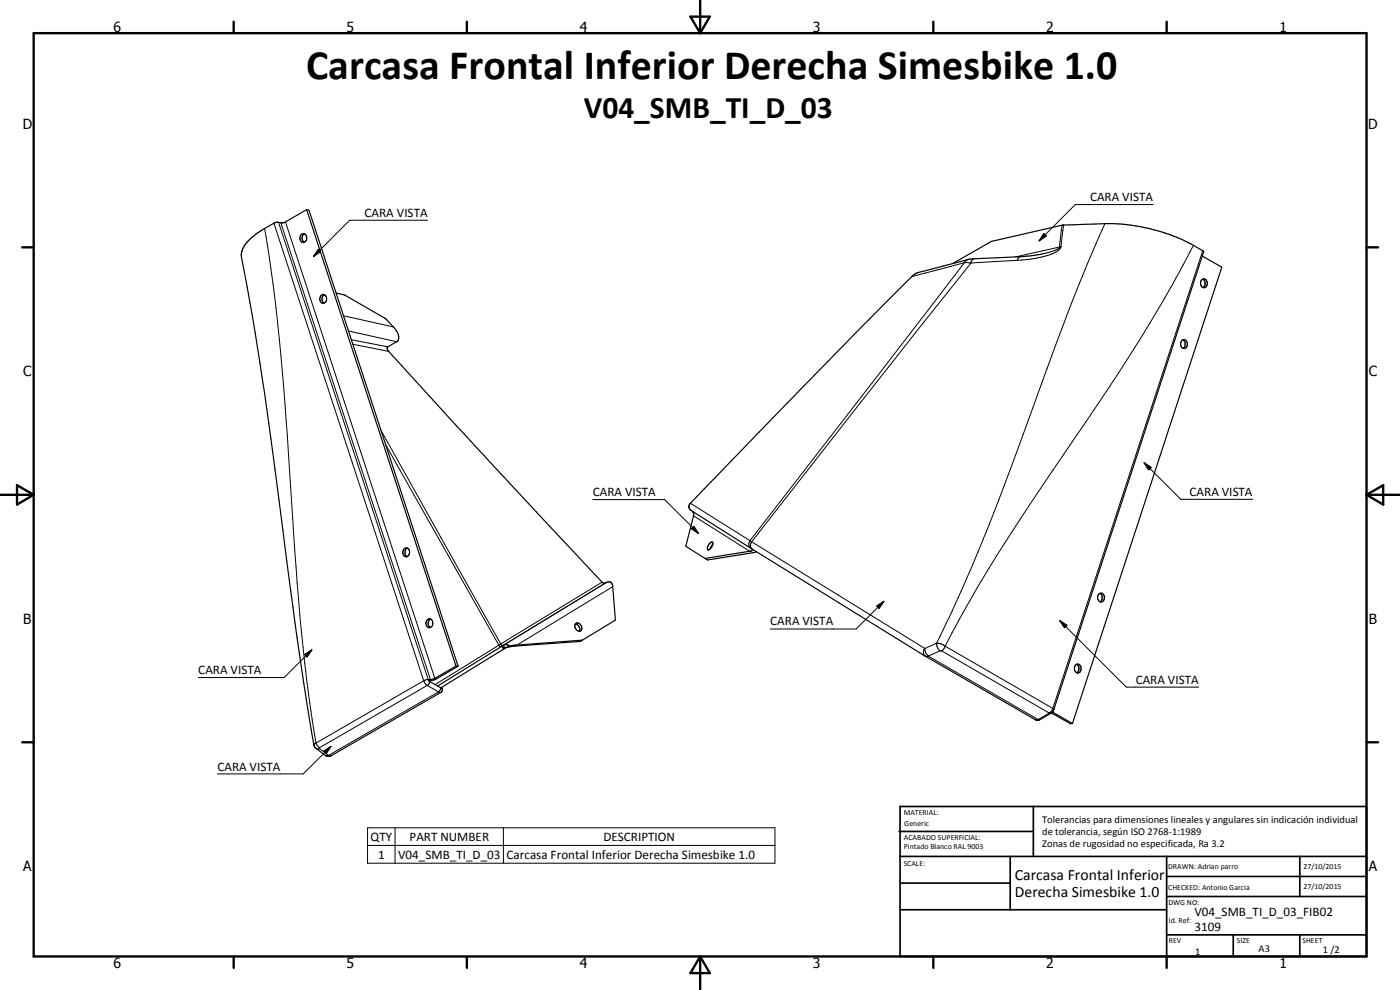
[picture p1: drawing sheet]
<svg xmlns="http://www.w3.org/2000/svg" width="420mm" height="297mm" viewBox="0 0 420 297" stroke-linecap="round" stroke-linejoin="round" font-family="sans-serif">
<g fill="none" stroke="#000" stroke-width=".35">
<path d="M90.4 70.4a1.05 1.05 0 0 1 1.3 0 1.05 1.05 0 0 1 .3 1.3 1.06 1.06 0 0 1-1.3 1 1.06 1.06 0 0 1-.7-1.5zM91.4 70.1a1.54 1.54 0 0 0-.1 2.6M92 62.9l-6.3 3.7a3.3 3.3 0 0 1-2.7 .1l-3.6 1.9a14.6 14.6 0 0 0-6.7 6.5l-.2 2.1a924.7 924.7 0 0 1 10 63.6 1759.6 1759.6 0 0 0 11.7 82.6l.5 1 2.9 2.2 .7 .3h.9l33.2-19.2M92 62.9l.7 .2 44.8 136.8M92 62.9l44.9 137M286 79l11.5-6.6 21.3-4.8 2-.1a101 101 0 0 1 18.4 0 54.9 54.9 0 0 1 19 6.1l2.8 1.6 .2 .4-44.9 137.3-.5 .8M313 76.1l-5.9 .9-15.8 .7-15.7 4-1.3 .7-17.4 17.4-49.7 51.2a1.27 1.27 0 0 0 .2 2.2l18.4 11.6M360.8 76.8l5.9 3.4-44.9 136.9M96.3 88.7a1 1 0 0 1 1.3-.2 1 1 0 0 1 .4 1.2 1.09 1.09 0 0 1-1.2 1.3 1.09 1.09 0 0 1-.8-1.6zM97.4 88.4a1.49 1.49 0 0 0-.1 2.5M100.9 87.9l2.6 .6 11.9 6.9 2.7 2.7a3.8 3.8 0 0 1 1.4 3.9l-.3 .4-2.8 1.7a.91 .91 0 0 0 .3 1.4l36.4 39.6 27.7 29.7 .5 .2a1.76 1.76 0 0 1 2.2-.1l.4 1.1 .8 10.1-9.9 6M361 83.7a1.27 1.27 0 0 1 1.3 1.3 1.27 1.27 0 0 1-1.3 1.3"/>
<path d="M361 83.7a1.48 1.48 0 0 1 0 2.6M361 83.7a1.52 1.52 0 0 0 0 2.6M355 102a1.48 1.48 0 0 1 0 2.5M355 102a1.48 1.48 0 0 0 0 2.5M355 102a1.27 1.27 0 0 1 1.4 1.2 1.27 1.27 0 0 1-1.4 1.3M207.8 153.4l.4 1.2-2.4 9.3 5.8 3.7M121.2 164.7a1.02 1.02 0 0 1 1.3-.1 1.02 1.02 0 0 1 .4 1.1 1.08 1.08 0 0 1-1.2 1.3 1.08 1.08 0 0 1-.8-1.6zM122.3 164.5a1.48 1.48 0 0 0-.1 2.5M212.8 163.2l.7-.5a.66 .66 0 0 1 .5 .5 .66 .66 0 0 1-.3 .7 1.21 1.21 0 0 1-1.3 1l-.1-.7zM213.9 163.4l-.8 1.3M225.8 164.8v.3l-.6 .3-13.6 2.2M225.8 164.8l25.9 16a1146.4 1146.4 0 0 0 59.2 35.2l1.2-.1 3.4-2"/>
<path d="M227 165.5l-14.7 2.5-.7-.4M329.7 178.3a1.13 1.13 0 0 1 1.5 0 1.13 1.13 0 0 1 .2 1.5 1.07 1.07 0 0 1-1.5 .7 1.07 1.07 0 0 1-.5-1.5zM330.1 178.1a1.51 1.51 0 0 1 0 2.5M128.2 186a1 1 0 0 1 1.3-.2 1 1 0 0 1 .4 1.2 1.09 1.09 0 0 1-1.2 1.3 1.09 1.09 0 0 1-.8-1.6zM129.2 185.8a1.44 1.44 0 0 0-.1 2.5M136.9 199.9h.6M136.9 199.9l-6.6 3.7-1 .3h-.8l.4 .6 3.4 1.9a.7 .7 0 0 1 .5 .6 .7 .7 0 0 1-.4 .7M137.5 199.9l-6.4 3.7-2.3 .7M151 193.6l.7-.2 1.1 .4M151 193.6l.5 .9M151 193.6l-19.7 12.2M151.5 194.5l-19.2 11.9"/>
<path d="M151.8 194.4l-.3 .1M152.8 193.8l-1 .6M172.7 187.2a1.62 1.62 0 0 1 1.2 2.2M172.8 187.1a1.33 1.33 0 0 1 1.6 .6 1.33 1.33 0 0 1-.4 1.7 1.51 1.51 0 0 1-1.2-2.3zM174.8 192.1l-.6 .3-19.7 1.4-2.7 .6M174.8 192.1l-22 1.7M322.7 199.6a1.07 1.07 0 0 1 1.4-.1 1.07 1.07 0 0 1 .3 1.4 .98 .98 0 0 1-1 1 .98 .98 0 0 1-.9-1.1zM323.1 199.3a1.49 1.49 0 0 1 .1 2.5M132.4 207.7h.1M315.5 213.9l5.7 3.2h.6M315.8 213.7l6 3.4M315.8 213.7l-.3 .2"/>
</g>
<g fill="none" stroke="#000" stroke-width=".3">
<path d="M79.4 68.6a585.5 585.5 0 0 1 7.2 67.4l1.9 29.2a594.1 594.1 0 0 0 5.2 50.6l1.2 7.1M82.2 67l45 137.3M83.6 66.7l44.9 137.2-1.3 .4M84.3 66.8l44.9 137.1M85.7 66.6l44.8 136.9M95.5 74.8l.7 .7-2.1 1.4zM128.3 66.1h-23.4l-10.8 10.8M289.4 78.8l-64.3 83.4M289.4 78.8l-15.8 4.2M289.4 78.8l2 .1M290.3 77.9l-.9 .9M291.4 78.9l-33.1 41.7-32.7 42"/>
<path d="M292.3 77.6l-.6 .5-.3 .8M305.3 78.1l-13.9 .8M306.2 77l-.6 .4-.3 .7M313.3 70.1l.7 .7-2.1 1.5zM318 74.1l-13.3 3M318 74.1l-.1 .2a9.1 9.1 0 0 1-4.9 1.8M318.4 74a3.6 3.6 0 0 1-2.7 2.2l-2.1 .7a36.2 36.2 0 0 1-8.3 1.2M318.4 74l-.4 .1M318.8 67.6l-.8 6.5M319.2 67.5l-.8 6.5M331.6 67.1l-8.4 19.8-9 23.7a1342.8 1342.8 0 0 1-19.1 51.1 451.4 451.4 0 0 1-14 31.3M346.1 61.4h-23.4l-10.8 10.9"/>
<path d="M358.2 73.6a451.7 451.7 0 0 1-32.3 52.9 747.1 747.1 0 0 0-34.8 53.6l-7.4 13.8M361 75.2l-45 137.4M103.1 94.7l15 3.4M104.6 99.3l14.4 3.2M105.4 101.9l11 2.2M105.9 103.3l10.8 2.2M114.3 129.1l36 64.1M115.8 133.5l33.9 60.1M343.4 138.9l2.1 1.4-.7 .7zM343.4 138.9l11 10.9h21.6M177.9 149.9h21.6l10.1 10.2M207.2 151l17.9 11.2"/>
<path d="M208.1 154.8l16.9 10.6M208.2 157.9l1.4 2.2-2.1-1.4zM180.7 174.7l-30.4 18.5M181.9 174.8l-30.9 18.8-.3 .1-.4-.5M183.9 176l-28.8 17.5M225.1 162.2a1.63 1.63 0 0 0 .3 2.3M225.1 162.2l.5 .4M225.6 162.6l52 32M225.6 162.6a1.5 1.5 0 0 0 .2 2.2M91.5 196.4l2.1-1.4-1.5 2.1zM93.6 195l-8.3 8.3h-25.8M149.7 193.6l.4 .4 .5-.1 .5 .9"/>
<path d="M149.7 193.6l-19.1 11.8M150.3 193.2l-.6 .4M150.8 193.8l.5 .8M263.1 181.9l2.1-1.5-1.4 2.1zM265.2 180.4l-8.2 8.3h-25.8M277.6 194.6l.3 1.4 .7 .8M277.6 194.6a1.64 1.64 0 0 0 .1 2.3M278.6 196.8l-.9 .1M278.6 196.8l33 19.1M281.1 193l1.1 .1 1.5 .8M281.1 193l-3.5 1.6M281.1 193a2.77 2.77 0 0 0 1 2.3"/>
<path d="M282.1 195.3l-3.5 1.5M282.1 195.3h.5M282.6 195.3l32.3 18.7M283.7 193.9l32.3 18.7M283.7 193.9l-1.1 1.4M318 186.2l2.2 1.4-.7 .7zM318 186.2l20 20h21.7M127.2 204.3l.4 .8 .6 .6M127.2 204.3l-32.3 18.6M128.2 205.7l3.4 1.9M128.2 205.7l-32.3 18.6M128.9 204.5l-.1 .6-.6 .6"/>
<path d="M131.6 207.6l.8 .1M131.6 207.6l-33 19.1M132.3 206.4l-.3 .8-.4 .4M311.6 215.9h.5M311.6 215.9h-.9M314.9 214h.5M314.9 214l-3.3 1.9M316 212.6l.3 .3M316 212.6l-1.1 1.4M94.3 223.3h-.1M94.9 222.9l-.7 .5M94.9 222.9l.4 .9 .6 .5"/>
<path d="M94.9 224.6l.3 .1 .7-.1M95.9 224.6l2.7 2.1M95.9 224.3v.3M97.2 225.3l2.1-1.4-1.4 2.2zM97.6 226.6l.3 .2 .7-.1M98.6 226.7h.8M99.3 223.9l-8.3 8.3h-25.8M110.3 248.4h122.3v10.6h-122.3zM110.3 253.7h122.3M118.6 248.4v10.6M151.1 248.4v10.6"/>
</g>
<circle cx="132.6" cy="206.4" r=".18" fill="#000"/>
<g fill="none" stroke="#000" stroke-width=".71">
<path d="M10.1 9.9h400v277.1h-400zM70.1 6.5v3.4M140.1 6.5v3.4M207.2 5h5.8l-2.9 4.9zM210.1 0v9.9M280.1 6.5v3.4M350.1 6.5v3.4M6.7 74.2h3.4M410.1 74.2h3.5M.1 148.5h10M5.1 145.6l5 2.9-5 2.9zM410.1 148.5h10"/>
<path d="M410.1 148.5l5-2.9v5.8zM6.7 222.7h3.4M410.1 222.7h3.5M70.1 287v3.4M140.1 287v3.4M210.1 287v10M210.1 287l2.9 5h-5.8zM280.1 287v3.4M350.1 287v3.4"/>
</g>
<g fill="none" stroke="#000" stroke-width=".51">
<path d="M269.8 249.5h40.3M270.1 242h140v45h-140zM270.1 257h140M303.2 257v16M310.1 242v15M350.1 257v30M390.1 257v12M270.1 265h33.1M270.1 273h80M350.1 269h60M350.1 263h60M350.1 280.5h60"/>
<path d="M370.1 280.5v6.5M390.1 280.5v6.5"/>
</g>
<path d="M95.5 74.8l.7 .7-2.1 1.4zM313.3 70.1l.7 .7-2.1 1.5zM208.2 157.9l1.4 2.2-2.1-1.4zM343.4 138.9l2.1 1.4-.7 .7zM91.5 196.4l2.1-1.4-1.5 2.1zM263.1 181.9l2.1-1.5-1.4 2.1zM318 186.2l2.2 1.4-.7 .7zM97.2 225.3l2.1-1.4-1.4 2.2z" fill="#000"/>
<text font-size="12.6" x="91.9" y="23.6">Carcasa Frontal Inferior Derecha Simesbike 1.0</text>
<text font-size="9.4" x="175.2" y="35.3">V04_SMB_TI_D_03</text>
<g font-size="4.7">
<text x="304.6" y="263.9">Carcasa Frontal Inferior</text>
<text x="304.6" y="269.3">Derecha Simesbike 1.0</text>
</g>
<g font-size="4.2">
<text x="34" y="9.6">6</text>
<text x="104" y="9.6">5</text>
<text x="174" y="9.6">4</text>
<text x="244" y="9.6">3</text>
<text x="314" y="9.6">2</text>
<text x="384" y="9.6">1</text>
<text x="6.8" y="38.7">D</text>
<text x="410.6" y="38.7">D</text>
<text x="7" y="112.9">C</text>
<text x="410.8" y="112.9">C</text>
<text x="7" y="187.1">B</text>
<text x="410.8" y="187.1">B</text>
<text x="7" y="261.4">A</text>
<text x="410.8" y="261.4">A</text>
<text x="34" y="290.4">6</text>
<text x="104" y="290.4">5</text>
<text x="174" y="290.4">4</text>
<text x="244" y="290.4">3</text>
<text x="314" y="290.4">2</text>
<text x="384" y="290.4">1</text>
</g>
<g font-size="3.9">
<text x="109.4" y="65.1">CARA VISTA</text>
<text x="327.1" y="60.4">CARA VISTA</text>
<text x="177.9" y="148.9">CARA VISTA</text>
<text x="357" y="148.8">CARA VISTA</text>
<text x="231.1" y="187.7">CARA VISTA</text>
<text x="59.5" y="202.2">CARA VISTA</text>
<text x="340.9" y="205.1">CARA VISTA</text>
<text x="65.3" y="231.2">CARA VISTA</text>
<text x="111.2" y="252.3">QTY</text>
<text x="113.5" y="257.6">1</text>
<text x="119.5" y="257.6">V04_SMB_TI_D_03</text>
<text x="122.9" y="252.3">PART NUMBER</text>
<text x="152" y="257.7">Carcasa Frontal Inferior Derecha Simesbike 1.0</text>
<text x="181.1" y="252.3">DESCRIPTION</text>
<text x="358.5" y="275">V04_SMB_TI_D_03_FIB02</text>
<text x="358.5" y="279.4">3109</text>
</g>
<g font-size="3.1">
<text x="312.7" y="246.8">Tolerancias para dimensiones lineales y angulares sin indicación individual</text>
<text x="312.7" y="250.4">de tolerancia, según ISO 2768-1:1989</text>
<text x="312.7" y="254">Zonas de rugosidad no especificada, Ra 3.2</text>
<text x="358.7" y="286.5">1</text>
<text x="377.7" y="285.6">A3</text>
<text x="397" y="285.9">1 /2</text>
</g>
<g font-size="2.4">
<text x="271.2" y="244.4">MATERIAL:</text>
<text x="271.3" y="252">ACABADO SUPERFICIAL:</text>
<text x="271.4" y="247.9">Generic</text>
<text x="271.3" y="254.6">Pintado Blanco RAL 9003</text>
<text x="271.2" y="259.7">SCALE:</text>
<text x="350.6" y="260.8">DRAWN: Adrian parro</text>
<text x="391.2" y="260.6">27/10/2015</text>
<text x="350.6" y="267">CHECKED: Antonio Garcia</text>
<text x="391.2" y="266.7">27/10/2015</text>
<text x="350.6" y="271.4">DWG NO:</text>
<text x="350.8" y="276.9">Id. Ref:</text>
<text x="350.8" y="282.8">REV</text>
<text x="371.2" y="282.9">SIZE</text>
<text x="390.9" y="282.9">SHEET</text>
</g>
</svg>
